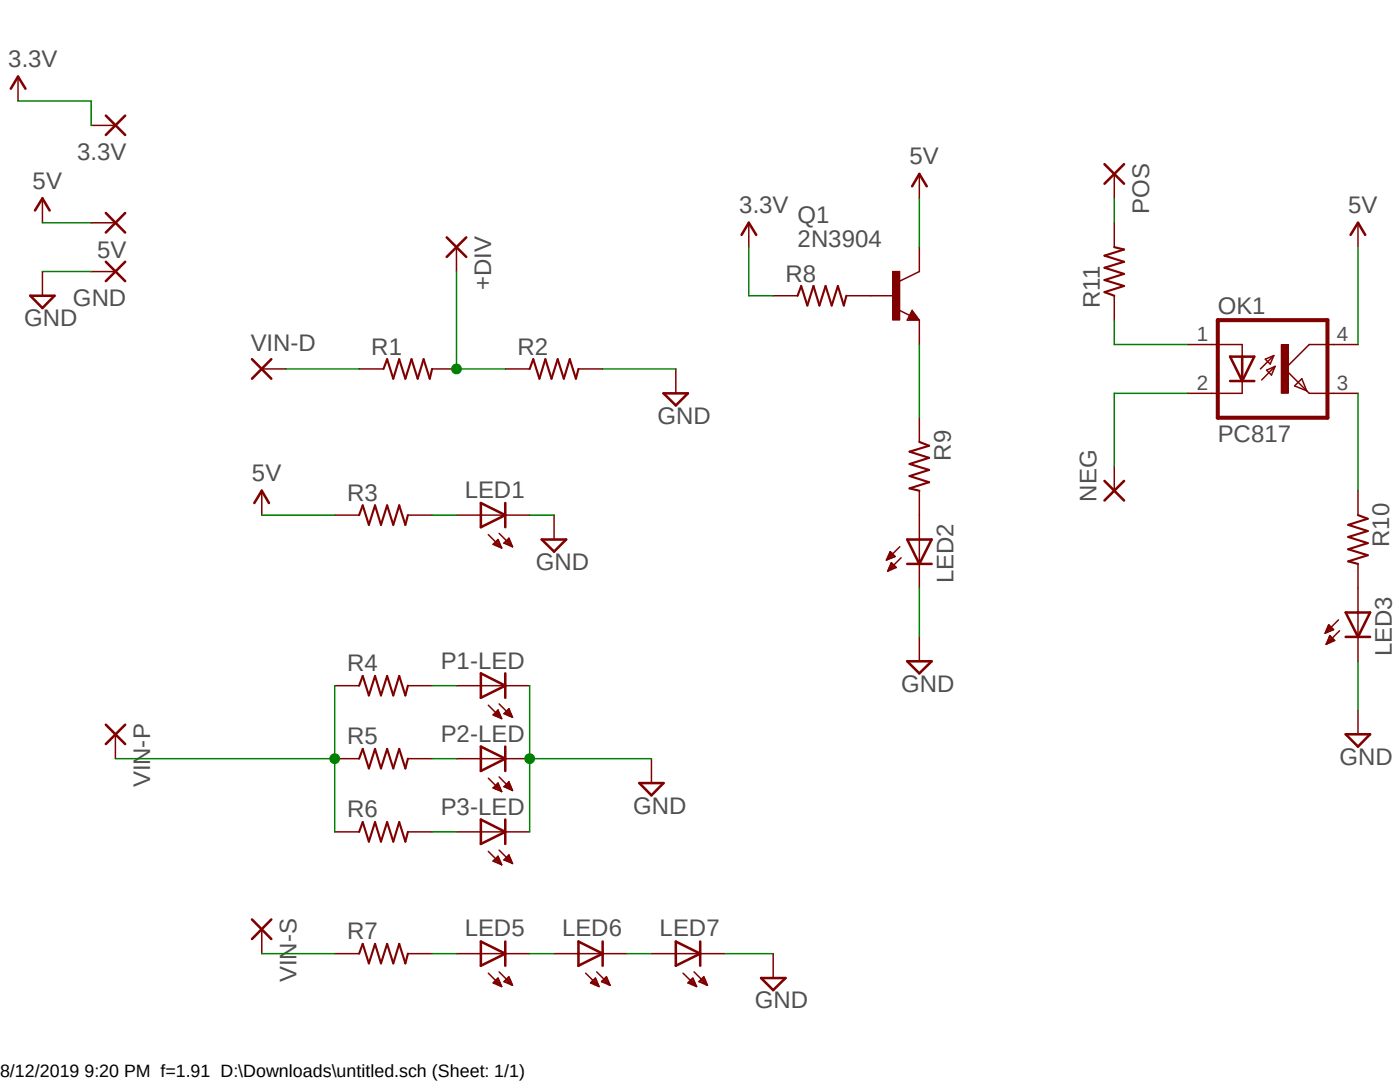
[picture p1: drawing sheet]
<svg xmlns="http://www.w3.org/2000/svg" width="279mm" height="216mm" viewBox="0 0 279 216" stroke-linecap="round" stroke-linejoin="round" font-family="sans-serif">
<path d="M0 8.4l279.4 194M279.4 8.4l-279.4 194" fill="none" stroke="#fff" stroke-width=".2"/>
<path d="M76.5 73.6l.8-1.9 1.2 3.9 1.2-3.9 1.2 3.9 1.2-3.9 1.3 3.9 1.1-3.9 1.3 3.9 .4-2M105.7 73.6l.7-1.9 1.3 3.9 1.1-3.9 1.3 3.9 1.2-3.9 1.2 3.9 1.2-3.9 1.2 3.9 .5-2M71.7 102.8l.7-2 1.2 3.9 1.2-3.9 1.2 3.9 1.3-3.9 1.2 3.9 1.2-3.9 1.2 3.9 .5-1.9M71.7 136.8l.7-1.9 1.2 3.9 1.2-3.9 1.2 3.9 1.3-3.9 1.2 3.9 1.2-3.9 1.2 3.9 .5-2M71.7 151.4l.7-2 1.2 3.9 1.2-3.9 1.2 3.9 1.3-3.9 1.2 3.9 1.2-3.9 1.2 3.9 .5-1.9M71.7 166l.7-2 1.2 3.9 1.2-3.9 1.2 3.9 1.3-3.9 1.2 3.9 1.2-3.9 1.2 3.9 .5-1.9M71.7 190.3l.7-2 1.2 3.9 1.2-3.9 1.2 3.9 1.3-3.9 1.2 3.9 1.2-3.9 1.2 3.9 .5-1.9" fill="none" stroke="#800000" stroke-width=".42"/>
<g fill="none" stroke="#800000" stroke-width=".3">
<path d="M8.5 39.6v4.8M8.5 54.2v4.8M18.2 44.4h4.8M18.2 54.2h4.8M91.1 49.3v4.9M149.4 44.4v4.9M183.5 54.2l-3.9 1.9M52.2 73.6h4.9M71.7 73.6h4.8M86.2 73.6h4.9M100.8 73.6h4.9M115.4 73.6h4.9"/>
<path d="M134.9 73.6v4.9M179.2 61.8l2.4 1.1M182 61.9l1.5 2h-2.4zM52.2 97.9v4.9M66.8 102.8h4.9M81.4 102.8h4.8M91.1 102.8h14.6M97.5 106.7l2.6 2.6M98.4 108.6l1-.9 .7 1.6zM98.4 108.6h1.4M98.6 108.4h1.1M98.9 108.8h1"/>
<path d="M98.9 108.1h.7M99.1 107.9h.4M99.4 107.7h.1M99.4 109.1h.6M99.6 106.4l2.7 2.7M99.9 109.3h.2M100.6 108.4h1.4M100.6 108.4l1.7 .7M100.8 108.1h1.1M101 107.9h.8M101.1 108.6h1M101.3 107.7h.4"/>
<path d="M101.5 107.4h.1M101.6 107.4l-1 1M101.6 107.4l.7 1.7M101.6 108.8h.6M102.2 109.1h.1M110.6 102.8v4.9M66.8 136.8h4.9M81.4 136.8h4.8M91.1 136.8h14.6M23 146.5v4.9M66.8 151.4h4.9M81.4 151.4h4.8"/>
<path d="M91.1 151.4h14.6M97.5 140.7l2.6 2.7M97.5 155.3l2.6 2.6M98.4 157.2l1-.9 .7 1.6zM98.4 157.2h1.4M98.5 142.6h1.3M98.7 142.4h1M98.7 157h1M98.8 142.8h1.1M98.8 157.4h1.1M98.9 156.8h.7M98.9 142.2h.7"/>
<path d="M99.1 156.5h.4M99.1 141.9h.4M99.4 143h.5M99.4 141.7h.1M99.4 156.3h.1M99.4 141.7l-1 1 1.7 .7M99.4 141.7l.7 1.7M99.4 157.6h.6M99.6 140.5l2.7 2.6M99.6 155l2.7 2.7M99.9 143.3h.2M99.9 157.9h.2"/>
<path d="M100.6 142.4h1.4M100.6 157h1.4M100.8 142.2h1.1M100.8 156.8h1.1M101 142.6h1.1M101 156.5h.8M101.1 141.9h.7M101.1 157.2h1M101.3 141.7h.4M101.3 156.3h.4M101.5 156h.1M101.6 142.8h.6"/>
<path d="M101.6 141.4l-1 1 1.7 .7M101.6 141.4l.7 1.7M101.6 141.4h.1M101.6 156l.7 1.7-1.7-.7zM101.6 157.4h.6M102.1 143h.2M102.2 157.6h.1M130 151.4v4.9M66.8 166h4.9M81.4 166h4.8M91.1 166h14.6M97.5 169.9l2.6 2.7"/>
<path d="M98.4 171.8l1-.9 .7 1.7zM98.4 171.8h1.4M98.6 171.6h1.1M98.9 171.4h.7M98.9 172h1M99.1 171.1h.4M99.3 170.9h.1M99.4 172.3h.6M99.6 169.6l2.7 2.7M100 172.5h.1M100.6 171.6h1.4M100.6 171.6l1.7 .7"/>
<path d="M100.6 171.6l1-1 .7 1.7M100.8 171.4h1.1M101 171.1h.8M101.1 171.8h1M101.3 170.9h.4M101.5 170.6h.1M101.7 172h.5M102.2 172.3h.1M52.2 185.4v4.9M66.8 190.3h4.9M81.4 190.3h4.8M91.1 190.3h14.6"/>
<path d="M97.5 194.2l2.6 2.6M98.6 196h1.1M98.6 196.2h1.2M98.8 195.7h.9M99 195.5h.5M99.2 196.5h.7M99.2 195.3h.2M99.4 195.2l.7 1.6-1.7-.7zM99.6 193.9l2.7 2.7M99.7 196.7h.3M100.6 195.9l1-1 .7 1.7zM100.7 195.7h1.2"/>
<path d="M100.9 196h1.1M100.9 195.5h1M101.2 195.3h.5M101.4 196.2h.8M101.4 195.1h.2M101.9 196.5h.3M110.6 190.3h14.5M116.9 194.2l2.6 2.6M118 196h1.2M118.1 196.2h1.2M118.2 195.7h.9M118.4 195.5h.6"/>
<path d="M118.6 196.5h.8M118.7 195.3h.2M118.8 195.2l.7 1.6-1.6-.7zM119.1 193.9l2.7 2.7M119.2 196.7h.3M120.1 195.9l.9-1 .8 1.7zM120.1 195.7h1.3M120.3 196h1.2M120.4 195.5h.9M120.6 195.3h.6M120.8 195.1h.3M120.9 196.2h.7"/>
<path d="M121.4 196.5h.3M130 190.3h14.6M136.3 194.2l2.7 2.6M137.4 196h1.2M137.5 196.2h1.2M137.7 195.7h.9M137.9 195.5h.5M138 196.5h.8M138.1 195.3h.2M138.3 195.2l.7 1.6-1.7-.7zM138.5 193.9l2.7 2.7M138.6 196.7h.3"/>
<path d="M139.5 195.9l1-1 .7 1.7zM139.6 195.7h1.2M139.7 196h1.2M139.8 195.5h.9M140 195.3h.6M140.3 196.2h.7M140.3 195.1h.2M140.8 196.5h.3M154.3 190.3v4.9"/>
</g>
<g fill="none" stroke="#800000" stroke-width=".51">
<path d="M6.1 59h4.8l-2.4 2.5zM7 42l1.5-2.4 1.4 2.4M21.1 42.5l3.9 3.9M21.1 52.2l3.9 3.9M25 42.5l-3.9 3.9M25 52.2l-3.9 3.9M89.2 47.4l3.8 3.9M93 47.4l-3.8 3.9M148 46.9l1.4-2.5 1.5 2.5M50.3 71.7l3.8 3.9M54.1 71.7l-3.8 3.9M132.4 78.5h4.9l-2.4 2.4z"/>
<path d="M182 62.9l.3 .5h-.8l.5-1 1 1.2h-1.5M50.8 100.4l1.4-2.5 1.5 2.5M96 100.4l4.8 2.4-4.8 2.4zM100.8 100.4v4.8M108.1 107.7h4.9l-2.4 2.4zM96 134.4l4.8 2.4-4.8 2.4zM100.8 134.4v4.8M21.1 144.6l3.9 3.9M25 144.6l-3.9 3.9M96 149l4.8 2.4-4.8 2.4zM100.8 149v4.8M127.6 156.3h4.8l-2.4 2.4z"/>
<path d="M96 163.5l4.8 2.5-4.8 2.4zM100.8 163.5v4.9M50.3 183.5l3.8 3.9M54.1 183.5l-3.8 3.9M96 187.9l4.8 2.4-4.8 2.4zM100.8 187.9v4.8M115.4 187.9l4.9 2.4-4.9 2.4zM120.3 187.9v4.8M134.9 187.9l4.8 2.4-4.8 2.4zM139.7 187.9v4.8M151.9 195.2h4.9l-2.5 2.4z"/>
</g>
<path d="M178.1 54.1h1.5v9.8h-1.5z" fill-rule="evenodd" fill="#800000"/>
<path d="M178.1 54.1h1.5v9.8h-1.5z" fill="none" stroke="#800000" stroke-width=".2"/>
<g fill="none" stroke="#800000" stroke-width=".3">
<path d="M3.6 15.3v4.9M18.2 25h4.8M183.5 34.7v4.9M154.3 59h4.9M168.9 59h9.7M183.5 49.3v4.9M183.5 63.9v4.8M241.8 68.7h6.1v2.5M247.9 76v2.5h-6.1M252.5 71.7l1.7-.7-.7 1.6zM252.8 73.9l1.7-.8-.8 1.7zM254.2 71l-2.7 2.6"/>
<path d="M254.5 73.1l-2.7 2.7M259.8 75.6l1 2.4-2.4-1zM266.1 68.7h-4.8l-4.9 4.9 4.9 4.9h4.8M183.5 83.4v4.8M183.5 97.9v19.4M177 111.5h.4M177.1 111.3h.9M177.2 111.1h1.3M177.2 113.8h.3M177.3 110.9h1.1M177.3 113.6h.7M177.4 110.7h.8"/>
<path d="M177.4 113.4h1.1M177.5 110.4h.5M177.5 113.2h1.3M177.6 110.2h.2M177.6 112.9h1M177.7 110.1l.9 .9-1.7 .8zM177.7 112.7h.7M177.8 112.5h.3M177.9 112.3l1 .9-1.7 .8zM179.6 109.1l-2.7 2.7M179.8 111.3l-2.6 2.7M183.5 127.1v4.9"/>
</g>
<path d="M159.2 59l.7-1.9 1.2 3.9 1.2-3.9 1.2 3.9 1.3-3.9 1.2 3.9 1.2-3.9 1.2 3.9 .5-2M183.5 88.2l1.9 .7-3.9 1.2 3.9 1.3-3.9 1.2 3.9 1.2-3.9 1.2 3.9 1.2-3.9 1.3 2 .4" fill="none" stroke="#800000" stroke-width=".42"/>
<path d="M2.2 17.7l1.4-2.4 1.5 2.4M21.1 23.1l3.9 3.8M25 23.1l-3.9 3.8M182 37.2l1.5-2.5 1.5 2.5M245.5 71.2h4.8l-2.4 4.8zM245.5 76h4.8M247.9 71.2v4.8M181.1 107.7h4.8l-2.4 4.8zM181.1 112.5h4.8M181.1 132h4.8l-2.4 2.4z" fill="none" stroke="#800000" stroke-width=".51"/>
<path d="M243 63.9h21.9v19.5h-21.9z" fill="none" stroke="#800000" stroke-width=".8"/>
<path d="M255.7 68.7h1.4v9.8h-1.4z" fill-rule="evenodd" fill="#800000"/>
<path d="M255.7 68.7h1.4v9.8h-1.4z" fill="none" stroke="#800000" stroke-width=".2"/>
<g fill="none" stroke="#800000" stroke-width=".3">
<path d="M222.4 34.7v4.9M222.4 44.4v4.9M222.4 59v4.9M271 44.4v4.9M237 68.7h4.8M237 78.5h4.8M266.1 68.7h4.9M266.1 78.5h4.9M222.4 93v4.9M271 97.9v4.9M271 112.5v19.5M264.5 126.2h.4"/>
<path d="M264.6 125.9h.8M264.7 125.7h1.2M264.7 128.4h.2M264.8 125.5h1.2M264.8 128.2h.6M264.9 125.3h.9M264.9 128h1.1M265 125h.5M265 127.8h1.3M265.1 124.8h.2M265.1 127.6h1M265.2 124.7l.9 .9-1.6 .8z"/>
<path d="M265.2 127.3h.7M265.3 127.1h.3M265.4 126.8l-.7 1.8M265.4 126.8l1 1-1.7 .8M265.4 126.8h.1M267.1 123.7l-2.6 2.7M267.3 125.9l-2.6 2.7M271 141.7v4.8"/>
</g>
<path d="M220.4 32.8l3.9 3.9M224.3 32.8l-3.9 3.9M269.5 46.9l1.5-2.5 1.5 2.5M220.4 96l3.9 3.9M224.3 96l-3.9 3.9M268.6 122.2h4.8l-2.4 4.9zM268.6 127.1h4.8M268.6 146.5h4.8l-2.4 2.5z" fill="none" stroke="#800000" stroke-width=".51"/>
<path d="M222.4 49.3l1.9 .5-3.9 1.2 3.9 1.2-3.9 1.2 3.9 1.3-3.9 1.2 3.9 1.2-3.9 1.2 2 .7M271 102.8l2 .7-3.9 1.2 3.9 1.3-3.9 1.1 3.9 1.3-3.9 1.2 3.9 1.2-3.9 1.2 1.9 .5" fill="none" stroke="#800000" stroke-width=".42"/>
<path d="M91.1 54.2v19.4h9.7" fill="none" stroke="#008000" stroke-width=".3"/>
<circle cx="91.1" cy="73.6" r=".98" fill="#008000"/>
<circle cx="91.1" cy="73.6" r=".98" fill="none" stroke="#008000" stroke-width=".2"/>
<path d="M183.5 39.6v9.7M8.5 44.4h9.7M8.5 54.2h9.7M271 49.3v19.4M120.3 73.6h14.6M52.2 102.8h14.6M105.7 102.8h4.9M105.7 136.8v29.2M105.7 151.4h24.3" fill="none" stroke="#008000" stroke-width=".3"/>
<circle cx="105.7" cy="151.4" r=".98" fill="#008000"/>
<circle cx="105.7" cy="151.4" r=".98" fill="none" stroke="#008000" stroke-width=".2"/>
<g fill="none" stroke="#008000" stroke-width=".3">
<path d="M57.1 73.6h14.6M86.2 102.8h4.9M183.5 117.3v9.8M66.8 136.8v29.2M86.2 136.8h4.9M271 132v9.7M23 151.4h43.8M86.2 151.4h4.9M86.2 166h4.9M52.2 190.3h14.6M86.2 190.3h4.9M105.7 190.3h4.9"/>
<path d="M125.1 190.3h4.9M144.6 190.3h9.7"/>
</g>
<circle cx="66.8" cy="151.4" r=".98" fill="#008000"/>
<circle cx="66.8" cy="151.4" r=".98" fill="none" stroke="#008000" stroke-width=".2"/>
<path d="M3.6 20.2h14.6v4.8M222.4 39.6v4.8M149.4 49.3v9.7h4.9M183.5 68.7v14.7M222.4 63.9v4.8h14.6M237 78.5h-14.6v14.5M271 78.5v19.4" fill="none" stroke="#008000" stroke-width=".3"/>
<g font-size="4.8" fill="#505050">
<text x="1.7" y="13.3">3.3V</text>
<text x="15.4" y="31.9">3.3V</text>
<text x="181.5" y="32.8">5V</text>
<text x="6.5" y="37.6">5V</text>
<text x="147.5" y="42.5">3.3V</text>
<text x="159.2" y="44.4">Q1</text>
<text x="229.3" y="42.6" transform="rotate(-90 229.3 42.6)">POS</text>
<text x="269.1" y="42.5">5V</text>
<text x="19.4" y="51.4">5V</text>
<text x="159.2" y="49.3">2N3904</text>
<text x="98" y="57.9" transform="rotate(-90 98 57.9)">+DIV</text>
<text x="156.8" y="56.2">R8</text>
<text x="4.8" y="65.1">GND</text>
<text x="14.6" y="61.1">GND</text>
<text x="219.5" y="61.5" transform="rotate(-90 219.5 61.5)">R11</text>
<text x="243" y="62.7">OK1</text>
<text x="50" y="70.1">VIN-D</text>
<text x="74.1" y="70.7">R1</text>
<text x="103.3" y="70.7">R2</text>
<text x="131.2" y="84.5">GND</text>
<text x="243" y="88.2">PC817</text>
<text x="50.3" y="96">5V</text>
<text x="189.7" y="91.9" transform="rotate(-90 189.7 91.9)">R9</text>
<text x="69.3" y="99.9">R3</text>
<text x="92.8" y="99.4">LED1</text>
<text x="218.8" y="100.1" transform="rotate(-90 218.8 100.1)">NEG</text>
<text x="106.9" y="113.7">GND</text>
<text x="277.2" y="109.2" transform="rotate(-90 277.2 109.2)">R10</text>
<text x="190.3" y="116.4" transform="rotate(-90 190.3 116.4)">LED2</text>
<text x="277.8" y="131" transform="rotate(-90 277.8 131)">LED3</text>
<text x="69.3" y="133.9">R4</text>
<text x="88" y="133.4">P1-LED</text>
<text x="179.8" y="138">GND</text>
<text x="69.3" y="148.5">R5</text>
<text x="88" y="148">P2-LED</text>
<text x="267.3" y="152.6">GND</text>
<text x="30" y="157.1" transform="rotate(-90 30 157.1)">VIN-P</text>
<text x="69.3" y="163.1">R6</text>
<text x="88" y="162.6">P3-LED</text>
<text x="126.4" y="162.3">GND</text>
<text x="69.3" y="187.4">R7</text>
<text x="92.8" y="186.9">LED5</text>
<text x="112.2" y="186.9">LED6</text>
<text x="131.6" y="186.9">LED7</text>
<text x="59.1" y="196" transform="rotate(-90 59.1 196)">VIN-S</text>
<text x="150.7" y="201.2">GND</text>
</g>
<g font-size="4.1" fill="#505050">
<text x="238.8" y="68.1">1</text>
<text x="266.8" y="68.1">4</text>
<text x="238.8" y="77.8">2</text>
<text x="266.8" y="77.8">3</text>
</g>
<text font-size="3.6" x="0" y="214.9">8/12/2019 9:20 PM f=1.91 D:\Downloads\untitled.sch (Sheet: 1/1)</text>
</svg>
